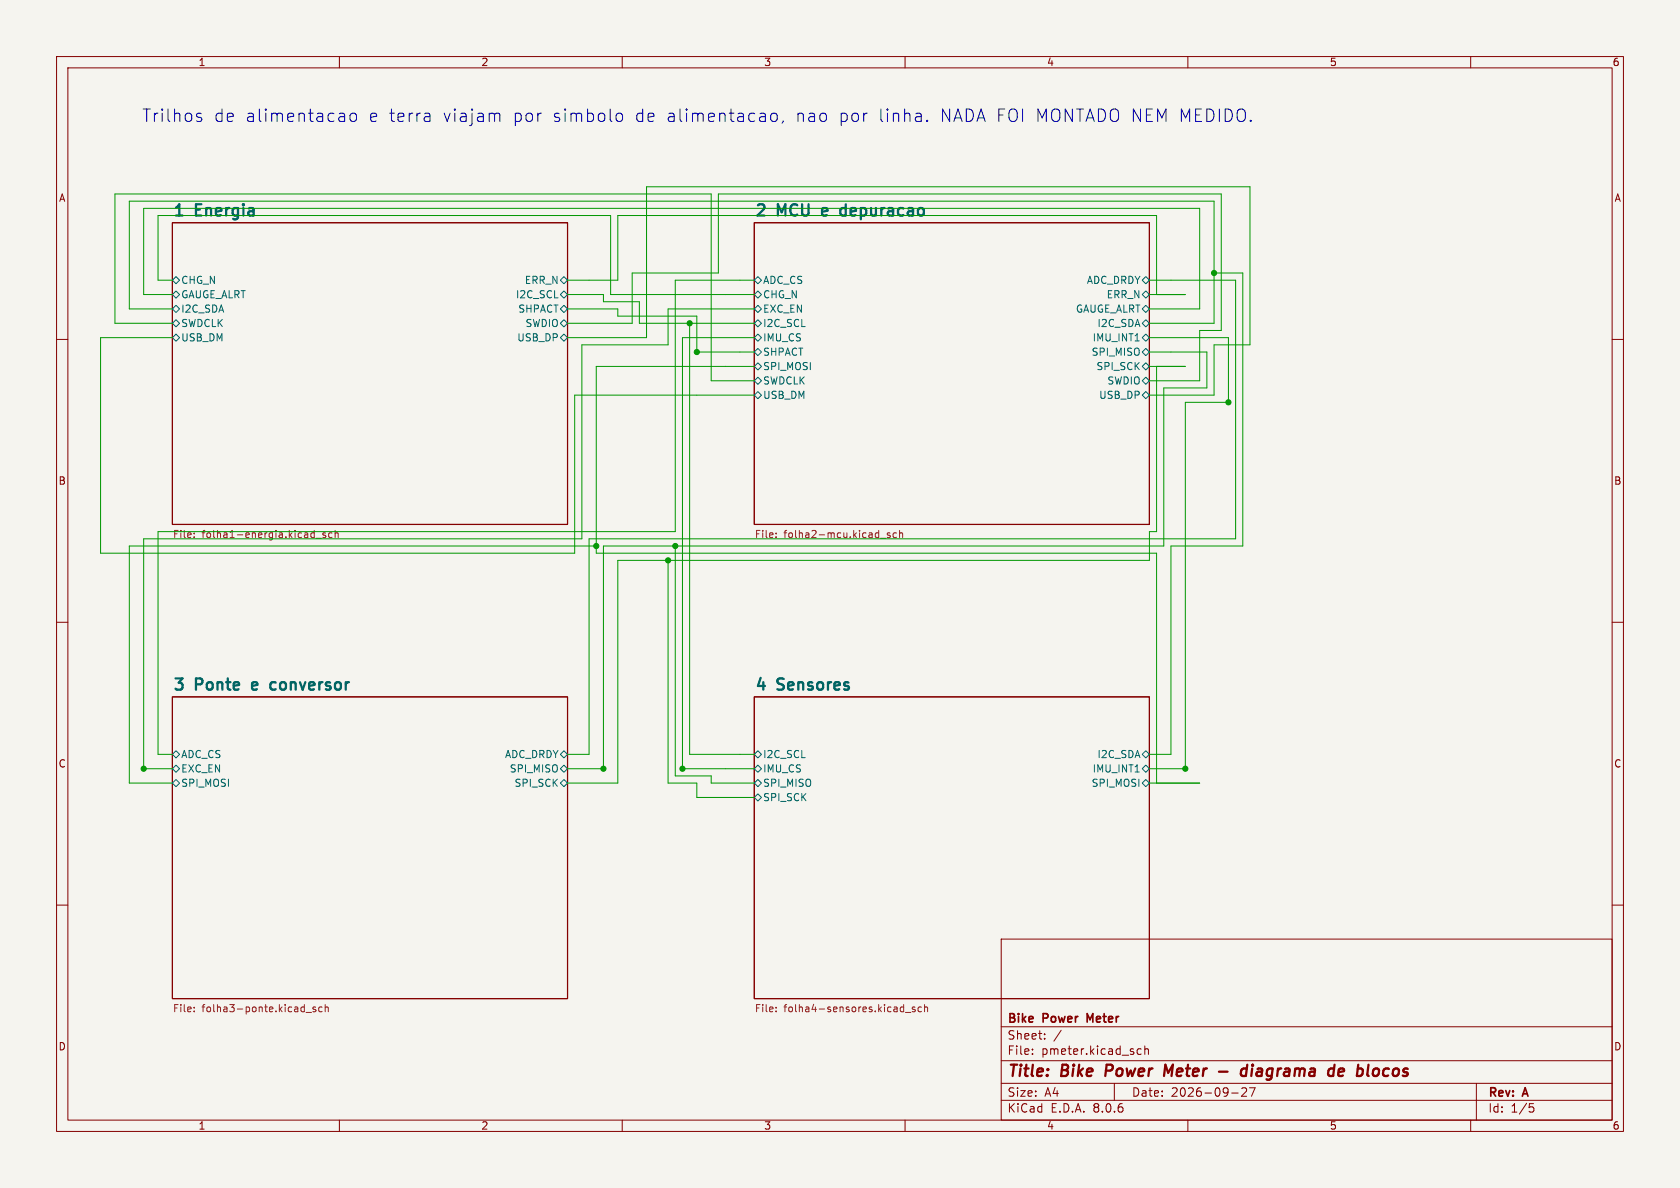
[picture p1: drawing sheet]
(kicad_sch
 (version 20231120)
 (generator "eeschema")
 (generator_version "8.0")
 (paper "A4")
 (title_block
  (title "Bike Power Meter - diagrama de blocos")
  (date "2026-09-27")
  (rev "A")
  (company "Bike Power Meter"))
 (lib_symbols)
 (sheet
  (at 30.480 39.370)
  (size 69.850 53.340)
  (stroke (width 0.2) (type solid))
  (fill (color 0 0 0 0.0000))
  (property "Sheetname" "1 Energia" (at 30.480 38.370 0) (effects (font (size 2.0 2.0) (bold yes)) (justify left bottom)))
  (property "Sheetfile" "folha1-energia.kicad_sch" (at 30.480 93.710 0) (effects (font (size 1.27 1.27)) (justify left top)))
  (pin "CHG_N" bidirectional (at 30.480 49.530 180) (effects (font (size 1.27 1.27)) (justify left)))
  (pin "ERR_N" bidirectional (at 100.330 49.530 0) (effects (font (size 1.27 1.27)) (justify right)))
  (pin "GAUGE_ALRT" bidirectional (at 30.480 52.070 180) (effects (font (size 1.27 1.27)) (justify left)))
  (pin "I2C_SCL" bidirectional (at 100.330 52.070 0) (effects (font (size 1.27 1.27)) (justify right)))
  (pin "I2C_SDA" bidirectional (at 30.480 54.610 180) (effects (font (size 1.27 1.27)) (justify left)))
  (pin "SHPACT" bidirectional (at 100.330 54.610 0) (effects (font (size 1.27 1.27)) (justify right)))
  (pin "SWDCLK" bidirectional (at 30.480 57.150 180) (effects (font (size 1.27 1.27)) (justify left)))
  (pin "SWDIO" bidirectional (at 100.330 57.150 0) (effects (font (size 1.27 1.27)) (justify right)))
  (pin "USB_DM" bidirectional (at 30.480 59.690 180) (effects (font (size 1.27 1.27)) (justify left)))
  (pin "USB_DP" bidirectional (at 100.330 59.690 0) (effects (font (size 1.27 1.27)) (justify right))))
 (sheet
  (at 133.350 39.370)
  (size 69.850 53.340)
  (stroke (width 0.2) (type solid))
  (fill (color 0 0 0 0.0000))
  (property "Sheetname" "2 MCU e depuracao" (at 133.350 38.370 0) (effects (font (size 2.0 2.0) (bold yes)) (justify left bottom)))
  (property "Sheetfile" "folha2-mcu.kicad_sch" (at 133.350 93.710 0) (effects (font (size 1.27 1.27)) (justify left top)))
  (pin "ADC_CS" bidirectional (at 133.350 49.530 180) (effects (font (size 1.27 1.27)) (justify left)))
  (pin "ADC_DRDY" bidirectional (at 203.200 49.530 0) (effects (font (size 1.27 1.27)) (justify right)))
  (pin "CHG_N" bidirectional (at 133.350 52.070 180) (effects (font (size 1.27 1.27)) (justify left)))
  (pin "ERR_N" bidirectional (at 203.200 52.070 0) (effects (font (size 1.27 1.27)) (justify right)))
  (pin "EXC_EN" bidirectional (at 133.350 54.610 180) (effects (font (size 1.27 1.27)) (justify left)))
  (pin "GAUGE_ALRT" bidirectional (at 203.200 54.610 0) (effects (font (size 1.27 1.27)) (justify right)))
  (pin "I2C_SCL" bidirectional (at 133.350 57.150 180) (effects (font (size 1.27 1.27)) (justify left)))
  (pin "I2C_SDA" bidirectional (at 203.200 57.150 0) (effects (font (size 1.27 1.27)) (justify right)))
  (pin "IMU_CS" bidirectional (at 133.350 59.690 180) (effects (font (size 1.27 1.27)) (justify left)))
  (pin "IMU_INT1" bidirectional (at 203.200 59.690 0) (effects (font (size 1.27 1.27)) (justify right)))
  (pin "SHPACT" bidirectional (at 133.350 62.230 180) (effects (font (size 1.27 1.27)) (justify left)))
  (pin "SPI_MISO" bidirectional (at 203.200 62.230 0) (effects (font (size 1.27 1.27)) (justify right)))
  (pin "SPI_MOSI" bidirectional (at 133.350 64.770 180) (effects (font (size 1.27 1.27)) (justify left)))
  (pin "SPI_SCK" bidirectional (at 203.200 64.770 0) (effects (font (size 1.27 1.27)) (justify right)))
  (pin "SWDCLK" bidirectional (at 133.350 67.310 180) (effects (font (size 1.27 1.27)) (justify left)))
  (pin "SWDIO" bidirectional (at 203.200 67.310 0) (effects (font (size 1.27 1.27)) (justify right)))
  (pin "USB_DM" bidirectional (at 133.350 69.850 180) (effects (font (size 1.27 1.27)) (justify left)))
  (pin "USB_DP" bidirectional (at 203.200 69.850 0) (effects (font (size 1.27 1.27)) (justify right))))
 (sheet
  (at 30.480 123.190)
  (size 69.850 53.340)
  (stroke (width 0.2) (type solid))
  (fill (color 0 0 0 0.0000))
  (property "Sheetname" "3 Ponte e conversor" (at 30.480 122.190 0) (effects (font (size 2.0 2.0) (bold yes)) (justify left bottom)))
  (property "Sheetfile" "folha3-ponte.kicad_sch" (at 30.480 177.530 0) (effects (font (size 1.27 1.27)) (justify left top)))
  (pin "ADC_CS" bidirectional (at 30.480 133.350 180) (effects (font (size 1.27 1.27)) (justify left)))
  (pin "ADC_DRDY" bidirectional (at 100.330 133.350 0) (effects (font (size 1.27 1.27)) (justify right)))
  (pin "EXC_EN" bidirectional (at 30.480 135.890 180) (effects (font (size 1.27 1.27)) (justify left)))
  (pin "SPI_MISO" bidirectional (at 100.330 135.890 0) (effects (font (size 1.27 1.27)) (justify right)))
  (pin "SPI_MOSI" bidirectional (at 30.480 138.430 180) (effects (font (size 1.27 1.27)) (justify left)))
  (pin "SPI_SCK" bidirectional (at 100.330 138.430 0) (effects (font (size 1.27 1.27)) (justify right))))
 (sheet
  (at 133.350 123.190)
  (size 69.850 53.340)
  (stroke (width 0.2) (type solid))
  (fill (color 0 0 0 0.0000))
  (property "Sheetname" "4 Sensores" (at 133.350 122.190 0) (effects (font (size 2.0 2.0) (bold yes)) (justify left bottom)))
  (property "Sheetfile" "folha4-sensores.kicad_sch" (at 133.350 177.530 0) (effects (font (size 1.27 1.27)) (justify left top)))
  (pin "I2C_SCL" bidirectional (at 133.350 133.350 180) (effects (font (size 1.27 1.27)) (justify left)))
  (pin "I2C_SDA" bidirectional (at 203.200 133.350 0) (effects (font (size 1.27 1.27)) (justify right)))
  (pin "IMU_CS" bidirectional (at 133.350 135.890 180) (effects (font (size 1.27 1.27)) (justify left)))
  (pin "IMU_INT1" bidirectional (at 203.200 135.890 0) (effects (font (size 1.27 1.27)) (justify right)))
  (pin "SPI_MISO" bidirectional (at 133.350 138.430 180) (effects (font (size 1.27 1.27)) (justify left)))
  (pin "SPI_MOSI" bidirectional (at 203.200 138.430 0) (effects (font (size 1.27 1.27)) (justify right)))
  (pin "SPI_SCK" bidirectional (at 133.350 140.970 180) (effects (font (size 1.27 1.27)) (justify left))))
 (wire
  (pts (xy 30.480 49.530) (xy 27.940 49.530))
  (stroke (width 0) (type default)))
 (wire
  (pts (xy 100.330 49.530) (xy 104.140 49.530))
  (stroke (width 0) (type default)))
 (wire
  (pts (xy 30.480 52.070) (xy 25.400 52.070))
  (stroke (width 0) (type default)))
 (wire
  (pts (xy 100.330 52.070) (xy 106.680 52.070))
  (stroke (width 0) (type default)))
 (wire
  (pts (xy 30.480 54.610) (xy 22.860 54.610))
  (stroke (width 0) (type default)))
 (wire
  (pts (xy 100.330 54.610) (xy 109.220 54.610))
  (stroke (width 0) (type default)))
 (wire
  (pts (xy 30.480 57.150) (xy 20.320 57.150))
  (stroke (width 0) (type default)))
 (wire
  (pts (xy 100.330 57.150) (xy 111.760 57.150))
  (stroke (width 0) (type default)))
 (wire
  (pts (xy 30.480 59.690) (xy 17.780 59.690))
  (stroke (width 0) (type default)))
 (wire
  (pts (xy 100.330 59.690) (xy 114.300 59.690))
  (stroke (width 0) (type default)))
 (wire
  (pts (xy 133.350 49.530) (xy 130.810 49.530))
  (stroke (width 0) (type default)))
 (wire
  (pts (xy 203.200 49.530) (xy 207.010 49.530))
  (stroke (width 0) (type default)))
 (wire
  (pts (xy 133.350 52.070) (xy 128.270 52.070))
  (stroke (width 0) (type default)))
 (wire
  (pts (xy 203.200 52.070) (xy 209.550 52.070))
  (stroke (width 0) (type default)))
 (wire
  (pts (xy 133.350 54.610) (xy 125.730 54.610))
  (stroke (width 0) (type default)))
 (wire
  (pts (xy 203.200 54.610) (xy 212.090 54.610))
  (stroke (width 0) (type default)))
 (wire
  (pts (xy 133.350 57.150) (xy 123.190 57.150))
  (stroke (width 0) (type default)))
 (wire
  (pts (xy 203.200 57.150) (xy 214.630 57.150))
  (stroke (width 0) (type default)))
 (wire
  (pts (xy 133.350 59.690) (xy 120.650 59.690))
  (stroke (width 0) (type default)))
 (wire
  (pts (xy 203.200 59.690) (xy 217.170 59.690))
  (stroke (width 0) (type default)))
 (wire
  (pts (xy 133.350 62.230) (xy 130.810 62.230))
  (stroke (width 0) (type default)))
 (wire
  (pts (xy 203.200 62.230) (xy 207.010 62.230))
  (stroke (width 0) (type default)))
 (wire
  (pts (xy 133.350 64.770) (xy 128.270 64.770))
  (stroke (width 0) (type default)))
 (wire
  (pts (xy 203.200 64.770) (xy 209.550 64.770))
  (stroke (width 0) (type default)))
 (wire
  (pts (xy 133.350 67.310) (xy 125.730 67.310))
  (stroke (width 0) (type default)))
 (wire
  (pts (xy 203.200 67.310) (xy 212.090 67.310))
  (stroke (width 0) (type default)))
 (wire
  (pts (xy 133.350 69.850) (xy 123.190 69.850))
  (stroke (width 0) (type default)))
 (wire
  (pts (xy 203.200 69.850) (xy 214.630 69.850))
  (stroke (width 0) (type default)))
 (wire
  (pts (xy 30.480 133.350) (xy 27.940 133.350))
  (stroke (width 0) (type default)))
 (wire
  (pts (xy 100.330 133.350) (xy 104.140 133.350))
  (stroke (width 0) (type default)))
 (wire
  (pts (xy 30.480 135.890) (xy 25.400 135.890))
  (stroke (width 0) (type default)))
 (wire
  (pts (xy 100.330 135.890) (xy 106.680 135.890))
  (stroke (width 0) (type default)))
 (wire
  (pts (xy 30.480 138.430) (xy 22.860 138.430))
  (stroke (width 0) (type default)))
 (wire
  (pts (xy 100.330 138.430) (xy 109.220 138.430))
  (stroke (width 0) (type default)))
 (wire
  (pts (xy 133.350 133.350) (xy 130.810 133.350))
  (stroke (width 0) (type default)))
 (wire
  (pts (xy 203.200 133.350) (xy 207.010 133.350))
  (stroke (width 0) (type default)))
 (wire
  (pts (xy 133.350 135.890) (xy 128.270 135.890))
  (stroke (width 0) (type default)))
 (wire
  (pts (xy 203.200 135.890) (xy 209.550 135.890))
  (stroke (width 0) (type default)))
 (wire
  (pts (xy 133.350 138.430) (xy 125.730 138.430))
  (stroke (width 0) (type default)))
 (wire
  (pts (xy 203.200 138.430) (xy 212.090 138.430))
  (stroke (width 0) (type default)))
 (wire
  (pts (xy 133.350 140.970) (xy 123.190 140.970))
  (stroke (width 0) (type default)))
 (wire
  (pts (xy 27.940 93.980) (xy 27.940 133.350))
  (stroke (width 0) (type default)))
 (wire
  (pts (xy 27.940 93.980) (xy 119.380 93.980))
  (stroke (width 0) (type default)))
 (wire
  (pts (xy 119.380 49.530) (xy 119.380 93.980))
  (stroke (width 0) (type default)))
 (wire
  (pts (xy 119.380 49.530) (xy 130.810 49.530))
  (stroke (width 0) (type default)))
 (wire
  (pts (xy 104.140 95.250) (xy 104.140 133.350))
  (stroke (width 0) (type default)))
 (wire
  (pts (xy 104.140 95.250) (xy 218.440 95.250))
  (stroke (width 0) (type default)))
 (wire
  (pts (xy 218.440 49.530) (xy 218.440 95.250))
  (stroke (width 0) (type default)))
 (wire
  (pts (xy 207.010 49.530) (xy 218.440 49.530))
  (stroke (width 0) (type default)))
 (wire
  (pts (xy 107.950 52.070) (xy 128.270 52.070))
  (stroke (width 0) (type default)))
 (wire
  (pts (xy 107.950 38.100) (xy 107.950 52.070))
  (stroke (width 0) (type default)))
 (wire
  (pts (xy 27.940 38.100) (xy 107.950 38.100))
  (stroke (width 0) (type default)))
 (wire
  (pts (xy 27.940 38.100) (xy 27.940 49.530))
  (stroke (width 0) (type default)))
 (wire
  (pts (xy 204.470 52.070) (xy 209.550 52.070))
  (stroke (width 0) (type default)))
 (wire
  (pts (xy 204.470 38.100) (xy 204.470 52.070))
  (stroke (width 0) (type default)))
 (wire
  (pts (xy 109.220 38.100) (xy 204.470 38.100))
  (stroke (width 0) (type default)))
 (wire
  (pts (xy 109.220 38.100) (xy 109.220 49.530))
  (stroke (width 0) (type default)))
 (wire
  (pts (xy 104.140 49.530) (xy 109.220 49.530))
  (stroke (width 0) (type default)))
 (wire
  (pts (xy 25.400 95.250) (xy 25.400 135.890))
  (stroke (width 0) (type default)))
 (wire
  (pts (xy 25.400 135.890) (xy 25.400 135.890))
  (stroke (width 0) (type default)))
 (wire
  (pts (xy 25.400 95.250) (xy 102.870 95.250))
  (stroke (width 0) (type default)))
 (wire
  (pts (xy 102.870 60.960) (xy 102.870 95.250))
  (stroke (width 0) (type default)))
 (wire
  (pts (xy 102.870 60.960) (xy 118.110 60.960))
  (stroke (width 0) (type default)))
 (wire
  (pts (xy 118.110 54.610) (xy 118.110 60.960))
  (stroke (width 0) (type default)))
 (wire
  (pts (xy 118.110 54.610) (xy 125.730 54.610))
  (stroke (width 0) (type default)))
 (wire
  (pts (xy 212.090 36.830) (xy 212.090 54.610))
  (stroke (width 0) (type default)))
 (wire
  (pts (xy 25.400 36.830) (xy 212.090 36.830))
  (stroke (width 0) (type default)))
 (wire
  (pts (xy 25.400 36.830) (xy 25.400 52.070))
  (stroke (width 0) (type default)))
 (wire
  (pts (xy 113.030 57.150) (xy 121.920 57.150))
  (stroke (width 0) (type default)))
 (wire
  (pts (xy 121.920 57.150) (xy 123.190 57.150))
  (stroke (width 0) (type default)))
 (wire
  (pts (xy 113.030 53.340) (xy 113.030 57.150))
  (stroke (width 0) (type default)))
 (wire
  (pts (xy 106.680 53.340) (xy 113.030 53.340))
  (stroke (width 0) (type default)))
 (wire
  (pts (xy 106.680 52.070) (xy 106.680 53.340))
  (stroke (width 0) (type default)))
 (wire
  (pts (xy 121.920 133.350) (xy 130.810 133.350))
  (stroke (width 0) (type default)))
 (wire
  (pts (xy 121.920 57.150) (xy 121.920 133.350))
  (stroke (width 0) (type default)))
 (wire
  (pts (xy 214.630 35.560) (xy 214.630 48.260))
  (stroke (width 0) (type default)))
 (wire
  (pts (xy 214.630 48.260) (xy 214.630 57.150))
  (stroke (width 0) (type default)))
 (wire
  (pts (xy 22.860 35.560) (xy 214.630 35.560))
  (stroke (width 0) (type default)))
 (wire
  (pts (xy 22.860 35.560) (xy 22.860 54.610))
  (stroke (width 0) (type default)))
 (wire
  (pts (xy 207.010 96.520) (xy 207.010 133.350))
  (stroke (width 0) (type default)))
 (wire
  (pts (xy 207.010 96.520) (xy 219.710 96.520))
  (stroke (width 0) (type default)))
 (wire
  (pts (xy 219.710 48.260) (xy 219.710 96.520))
  (stroke (width 0) (type default)))
 (wire
  (pts (xy 214.630 48.260) (xy 219.710 48.260))
  (stroke (width 0) (type default)))
 (wire
  (pts (xy 120.650 135.890) (xy 128.270 135.890))
  (stroke (width 0) (type default)))
 (wire
  (pts (xy 120.650 59.690) (xy 120.650 135.890))
  (stroke (width 0) (type default)))
 (wire
  (pts (xy 120.650 135.890) (xy 120.650 135.890))
  (stroke (width 0) (type default)))
 (wire
  (pts (xy 209.550 71.120) (xy 209.550 135.890))
  (stroke (width 0) (type default)))
 (wire
  (pts (xy 209.550 135.890) (xy 209.550 135.890))
  (stroke (width 0) (type default)))
 (wire
  (pts (xy 209.550 71.120) (xy 217.170 71.120))
  (stroke (width 0) (type default)))
 (wire
  (pts (xy 217.170 71.120) (xy 217.170 71.120))
  (stroke (width 0) (type default)))
 (wire
  (pts (xy 217.170 59.690) (xy 217.170 71.120))
  (stroke (width 0) (type default)))
 (wire
  (pts (xy 123.190 62.230) (xy 130.810 62.230))
  (stroke (width 0) (type default)))
 (wire
  (pts (xy 123.190 55.880) (xy 123.190 62.230))
  (stroke (width 0) (type default)))
 (wire
  (pts (xy 123.190 62.230) (xy 123.190 62.230))
  (stroke (width 0) (type default)))
 (wire
  (pts (xy 109.220 55.880) (xy 123.190 55.880))
  (stroke (width 0) (type default)))
 (wire
  (pts (xy 109.220 54.610) (xy 109.220 55.880))
  (stroke (width 0) (type default)))
 (wire
  (pts (xy 106.680 96.520) (xy 106.680 135.890))
  (stroke (width 0) (type default)))
 (wire
  (pts (xy 106.680 135.890) (xy 106.680 135.890))
  (stroke (width 0) (type default)))
 (wire
  (pts (xy 106.680 96.520) (xy 119.380 96.520))
  (stroke (width 0) (type default)))
 (wire
  (pts (xy 119.380 96.520) (xy 205.740 96.520))
  (stroke (width 0) (type default)))
 (wire
  (pts (xy 205.740 68.580) (xy 205.740 96.520))
  (stroke (width 0) (type default)))
 (wire
  (pts (xy 205.740 68.580) (xy 213.360 68.580))
  (stroke (width 0) (type default)))
 (wire
  (pts (xy 213.360 62.230) (xy 213.360 68.580))
  (stroke (width 0) (type default)))
 (wire
  (pts (xy 207.010 62.230) (xy 213.360 62.230))
  (stroke (width 0) (type default)))
 (wire
  (pts (xy 125.730 137.160) (xy 125.730 138.430))
  (stroke (width 0) (type default)))
 (wire
  (pts (xy 119.380 137.160) (xy 125.730 137.160))
  (stroke (width 0) (type default)))
 (wire
  (pts (xy 119.380 96.520) (xy 119.380 137.160))
  (stroke (width 0) (type default)))
 (wire
  (pts (xy 22.860 96.520) (xy 22.860 138.430))
  (stroke (width 0) (type default)))
 (wire
  (pts (xy 22.860 96.520) (xy 105.410 96.520))
  (stroke (width 0) (type default)))
 (wire
  (pts (xy 105.410 64.770) (xy 105.410 96.520))
  (stroke (width 0) (type default)))
 (wire
  (pts (xy 105.410 64.770) (xy 128.270 64.770))
  (stroke (width 0) (type default)))
 (wire
  (pts (xy 204.470 138.430) (xy 212.090 138.430))
  (stroke (width 0) (type default)))
 (wire
  (pts (xy 204.470 97.790) (xy 204.470 138.430))
  (stroke (width 0) (type default)))
 (wire
  (pts (xy 105.410 97.790) (xy 204.470 97.790))
  (stroke (width 0) (type default)))
 (wire
  (pts (xy 105.410 96.520) (xy 105.410 97.790))
  (stroke (width 0) (type default)))
 (wire
  (pts (xy 109.220 99.060) (xy 109.220 138.430))
  (stroke (width 0) (type default)))
 (wire
  (pts (xy 109.220 99.060) (xy 118.110 99.060))
  (stroke (width 0) (type default)))
 (wire
  (pts (xy 118.110 99.060) (xy 203.200 99.060))
  (stroke (width 0) (type default)))
 (wire
  (pts (xy 203.200 93.980) (xy 203.200 99.060))
  (stroke (width 0) (type default)))
 (wire
  (pts (xy 203.200 93.980) (xy 204.470 93.980))
  (stroke (width 0) (type default)))
 (wire
  (pts (xy 204.470 64.770) (xy 204.470 93.980))
  (stroke (width 0) (type default)))
 (wire
  (pts (xy 204.470 64.770) (xy 209.550 64.770))
  (stroke (width 0) (type default)))
 (wire
  (pts (xy 123.190 138.430) (xy 123.190 140.970))
  (stroke (width 0) (type default)))
 (wire
  (pts (xy 118.110 138.430) (xy 123.190 138.430))
  (stroke (width 0) (type default)))
 (wire
  (pts (xy 118.110 99.060) (xy 118.110 138.430))
  (stroke (width 0) (type default)))
 (wire
  (pts (xy 125.730 34.290) (xy 125.730 67.310))
  (stroke (width 0) (type default)))
 (wire
  (pts (xy 20.320 34.290) (xy 125.730 34.290))
  (stroke (width 0) (type default)))
 (wire
  (pts (xy 20.320 34.290) (xy 20.320 57.150))
  (stroke (width 0) (type default)))
 (wire
  (pts (xy 212.090 58.420) (xy 212.090 67.310))
  (stroke (width 0) (type default)))
 (wire
  (pts (xy 212.090 58.420) (xy 215.900 58.420))
  (stroke (width 0) (type default)))
 (wire
  (pts (xy 215.900 34.290) (xy 215.900 58.420))
  (stroke (width 0) (type default)))
 (wire
  (pts (xy 127.000 34.290) (xy 215.900 34.290))
  (stroke (width 0) (type default)))
 (wire
  (pts (xy 127.000 34.290) (xy 127.000 48.260))
  (stroke (width 0) (type default)))
 (wire
  (pts (xy 111.760 48.260) (xy 127.000 48.260))
  (stroke (width 0) (type default)))
 (wire
  (pts (xy 111.760 48.260) (xy 111.760 57.150))
  (stroke (width 0) (type default)))
 (wire
  (pts (xy 101.600 69.850) (xy 123.190 69.850))
  (stroke (width 0) (type default)))
 (wire
  (pts (xy 101.600 69.850) (xy 101.600 97.790))
  (stroke (width 0) (type default)))
 (wire
  (pts (xy 17.780 97.790) (xy 101.600 97.790))
  (stroke (width 0) (type default)))
 (wire
  (pts (xy 17.780 59.690) (xy 17.780 97.790))
  (stroke (width 0) (type default)))
 (wire
  (pts (xy 214.630 60.960) (xy 214.630 69.850))
  (stroke (width 0) (type default)))
 (wire
  (pts (xy 214.630 60.960) (xy 220.980 60.960))
  (stroke (width 0) (type default)))
 (wire
  (pts (xy 220.980 33.020) (xy 220.980 60.960))
  (stroke (width 0) (type default)))
 (wire
  (pts (xy 114.300 33.020) (xy 220.980 33.020))
  (stroke (width 0) (type default)))
 (wire
  (pts (xy 114.300 33.020) (xy 114.300 59.690))
  (stroke (width 0) (type default)))
 (junction
  (at 25.400 135.890)
  (diameter 0)
  (color 0 0 0 0))
 (junction
  (at 121.920 57.150)
  (diameter 0)
  (color 0 0 0 0))
 (junction
  (at 214.630 48.260)
  (diameter 0)
  (color 0 0 0 0))
 (junction
  (at 120.650 135.890)
  (diameter 0)
  (color 0 0 0 0))
 (junction
  (at 209.550 135.890)
  (diameter 0)
  (color 0 0 0 0))
 (junction
  (at 217.170 71.120)
  (diameter 0)
  (color 0 0 0 0))
 (junction
  (at 123.190 62.230)
  (diameter 0)
  (color 0 0 0 0))
 (junction
  (at 106.680 135.890)
  (diameter 0)
  (color 0 0 0 0))
 (junction
  (at 119.380 96.520)
  (diameter 0)
  (color 0 0 0 0))
 (junction
  (at 105.410 96.520)
  (diameter 0)
  (color 0 0 0 0))
 (junction
  (at 118.110 99.060)
  (diameter 0)
  (color 0 0 0 0))
 (text "Trilhos de alimentacao e terra viajam por simbolo de alimentacao, nao por linha. NADA FOI MONTADO NEM MEDIDO."
  (exclude_from_sim no)
  (at 25.000 22.000 0)
  (effects (font (size 2.2 2.2)) (justify left bottom)))
 (sheet_instances
  (path ""
   (page "1"))
  (path ""
   (page "2"))
  (path ""
   (page "3"))
  (path ""
   (page "4"))
  (path ""
   (page "5"))))
